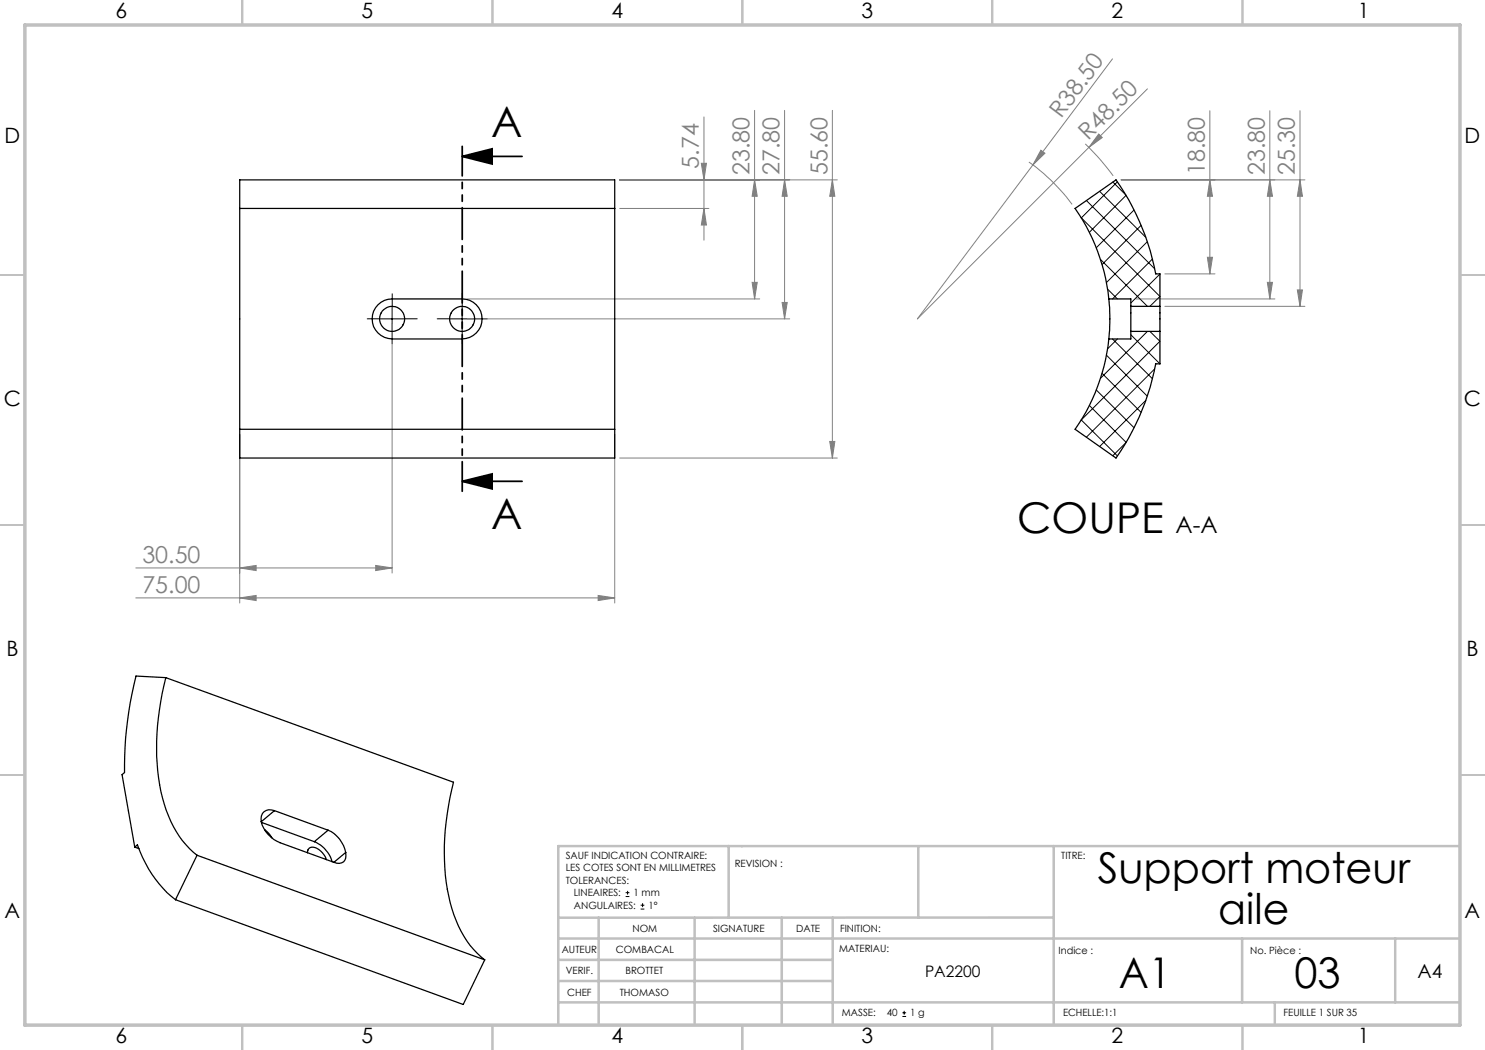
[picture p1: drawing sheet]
<svg xmlns="http://www.w3.org/2000/svg" width="297mm" height="210mm" viewBox="0 0 297 210" stroke-linecap="round" stroke-linejoin="round" font-family="sans-serif">
<g fill="none" stroke="#000" stroke-width=".2">
<path d="M75.9 63.8h5M78.4 61.3v5M89.9 63.8h5M92.4 61.3v5M125.1 179.3h.8M125.1 178.5h.8M125.5 178.2v.7M128.1 181.8h.8M128.1 181h.8M128.5 180.6v.8M180.5 203.3h.7M180.5 202.6h.7"/>
<path d="M180.8 202.2v.7"/>
</g>
<path d="M92.4 31.3l6-1.5v3zM92.4 31.3h12M92.4 96.3l6-1.5v3zM92.4 96.3h12" fill="none" stroke="#000" stroke-width=".35"/>
<g fill="none" stroke="#808080" stroke-width=".2">
<path d="M222.5 11.8l-15.9 21.2M229.5 17.8l-46 46 23.1-30.8M123.9 36h43.6M140.3 32.7h1l-.5 3.3zM140.8 23.4v24.6M150.9 22.1v37.7M150.9 36l.5 3.3h-1zM156.9 22.1v41.7M156.9 36l.5 3.3h-1zM166.5 22.1v69.5M166.5 36l.5 3.3h-1.1zM205.8 32.4a37.3 37.3 0 0 1 8.6 8.5"/>
<path d="M208.2 30l.8 .6-2.4 2.4zM217.1 28.8a48 48 0 0 1 5.5 6.4M219.7 26.8l.8 .7-2.7 2zM224.2 36h36.8M242 36l.5 3.3h-1zM242 22.1v32.7M254 22.1v37.7M254 36l.5 3.3h-1zM260 36l.5 3.3h-1zM260 22.1v39.2M93.4 59.8h58.5M123.9 41.7h17.9"/>
<path d="M140.8 41.7l.5 3.3h-1zM150.4 56.5h1l-.5 3.3zM227.2 59.8h27.8M233 54.8h10M241.5 51.5h1l-.5 3.3zM253.5 56.5h1l-.5 3.3zM259.5 58h1l-.5 3.3zM78.4 64.8v49.8M93.4 63.8h64.5M156.4 60.5h1l-.5 3.3zM233 61.3h28M47.9 86.8v33.8"/>
<path d="M122.9 86.8v33.8M123.9 91.6h43.6M165.9 88.3h1.1l-.5 3.3zM27.2 113.6h51.2M27.2 119.6h95.7M47.9 113.6l3.3-.5v1zM47.9 119.6l3.3-.5v1zM75.1 113.1l3.3 .5-3.3 .5zM119.6 119.1l3.3 .5-3.3 .5z"/>
</g>
<path d="M75.9 63.8h-2.5M78.4 61.3v-2.5M78.4 66.3v2.5M80.9 63.8h2.5M89.9 63.8h-2.5M92.4 61.3v-2.5M92.4 66.3v2.5M94.9 63.8h2.5" fill="none" stroke="#000" stroke-width=".2" stroke-dasharray="30.5 1.3 1.3 1.3"/>
<path d="M92.4 29.3v69" fill="none" stroke="#000" stroke-width=".35" stroke-dasharray="6.3 1.3 1.3 1.3 1.3 1.3" stroke-dashoffset=".4"/>
<path d="M148.4 169.2v.3" fill="none" stroke="#c0c0c0" stroke-width=".2"/>
<g fill="none" stroke="#c0c0c0" stroke-width=".35">
<path d="M48.5 0v5M98.5 0v5M148.5 0v5M198.5 0v5M248.5 0v5M0 55h5M292 55h5.1M0 105h5M292 105h5.1M0 155h5M292 155h5.1M48.5 205v5.1"/>
<path d="M98.5 205v5.1M148.4 205v5.1M148.5 205v5.1M198.5 205v5.1M248.5 205v5.1"/>
</g>
<g fill="none" stroke="#c0c0c0" stroke-width=".5">
<path d="M145.7 169.2v14.3M183.7 169.2v14.3M210.7 169.2v35.5M291.9 169.2h-180.2v35.5M111.9 196.2h54.6M111.9 192h54.6M111.9 187.7h180M119.7 183.5v21.2M138.9 183.5v21.2M156.4 183.5v21.2M166.5 183.5v21.2M210.7 183.5h-98.8"/>
<path d="M248.4 187.7v12.8M279 187.7v12.8M111.9 200.5h180M255 200.5v4.2"/>
</g>
<path d="M5 5h287v200h-287z" fill="none" stroke="#c0c0c0" stroke-width=".7"/>
<path d="M92.4 31.3l6-1.5v3zM92.4 96.3l6-1.5v3z" fill="#000"/>
<g fill="#808080">
<path d="M219.7 26.8l.8 .7-2.7 2z"/>
<path d="M208.2 30l.8 .6-2.4 2.4z"/>
<path d="M47.9 113.6l3.3-.5v1zM75.1 113.1l3.3 .5-3.3 .5zM47.9 119.6l3.3-.5v1zM119.6 119.1l3.3 .5-3.3 .5z"/>
<path d="M254 36l.5 3.3h-1zM253.5 56.5h1l-.5 3.3z"/>
<path d="M140.3 32.7h1l-.5 3.3zM140.8 41.7l.5 3.3h-1zM150.9 36l.5 3.3h-1zM150.4 56.5h1l-.5 3.3zM156.9 36l.5 3.3h-1zM156.4 60.5h1l-.5 3.3zM166.5 36l.5 3.3h-1.1zM165.9 88.3h1.1l-.5 3.3zM242 36l.5 3.3h-1zM241.5 51.5h1l-.5 3.3zM260 36l.5 3.3h-1zM259.5 58h1l-.5 3.3z"/>
</g>
<g fill="none" stroke="#000" stroke-width=".25">
<path d="M47.9 41.7v44.2M47.9 41.7h75M47.9 41.7v-5.7h75v5.7M122.9 41.7v44.2M221.8 59.8a38.6 38.6 0 0 0-6.8-18.1l8.2-5.7a48.5 48.5 0 0 1 7.9 18.8h.9v6.5M221.8 59.8a38 38 0 0 1 0 8M221.8 59.8h4.4v1.5M75.6 61a3.8 3.8 0 0 1 2.8-1.2h14a4 4 0 0 1 4 4 4 4 0 0 1-4 4h-14a4 4 0 0 1-3.7-2.5 4 4 0 0 1 .9-4.3zM226.2 61.3v5M226.2 66.3v1.5h-4.4M226.2 61.3h5.8M226.2 66.3h5.8"/>
<path d="M232 66.3v6.5h-.9a49.4 49.4 0 0 1-7.9 18.8l-8.2-5.7a38.6 38.6 0 0 0 6.8-18.1M232 61.3v5M47.9 85.9h75M47.9 85.9v5.7h75v-5.7M33.2 135.5l-6-.3a75.6 75.6 0 0 0-2.3 19.3l-.5 .4 2.6 14.5M33.2 135.5a48.5 48.5 0 0 0-.4 25.3 20.1 20.1 0 0 0 6.6 10.3M33.2 135.5l57.5 20.9a48.6 48.6 0 0 0-.3 25.3 19.9 19.9 0 0 0 6.5 10.3M27 169.4l.5-.4a23.6 23.6 0 0 0 7.6 10.9M27 169.4l.8 .3M35.1 179.9l57.5 21 4.3-8.9M39.4 171.1l-4.3 8.8M39.4 171.1l57.5 20.9"/>
<path d="M52.2 164.4a6.2 6.2 0 0 0 3.8 4.1l10.8 4M52.3 164.5l10.6 3.8M53 165.9l.7 .7 .7 1M54.9 162.1a1.86 1.86 0 0 0-2.1 .2 1.86 1.86 0 0 0-.6 2.1M54.9 162.1l10.7 3.9M54.9 162.1l-2.7 2.3M61.5 170.6a1.08 1.08 0 0 1 .6-1.1 1.08 1.08 0 0 1 1.2 .1 3.9 3.9 0 0 1 2 2.3M62.9 168.3a6.3 6.3 0 0 1 3.5 4.1M65.6 166a6.1 6.1 0 0 1 3.5 4.5M65.6 166l-2.7 2.3M69.1 170.5a1.57 1.57 0 0 1-.2 1.6 1.57 1.57 0 0 1-1.6 .5l-.5-.1M69.1 170.5l-2.3 2"/>
<circle cx="78.4" cy="63.8" r="2.5"/>
<circle cx="92.4" cy="63.8" r="2.5"/>
</g>
<g fill="none" stroke="#000" stroke-width=".2">
<path d="M219.9 38.3l9.3 9.2M222.6 36.4l2.6 2.6M223.5 36.4l-7.2 7.2M225.2 39.1l-7.3 7.4M216.2 43.5l15.8 15.8-2 2M217.3 40.1l13.6 13.7M220.1 51.9l9.4 9.4M221.5 57.8l2 2M226.8 42l-7.5 7.6M228.2 45.1l-7.8 7.8M229.4 48.4l-8.1 8.1M230.5 51.8l-8 8"/>
<path d="M232 54.8l-5.8 5.8M219.3 78l7.5 7.5M220.4 74.7l7.8 7.8M221.3 71l8.1 8.2M222.5 67.8l8 7.9M223.5 67.8l-2 2M226.2 66.9l5.8 5.9M229.5 66.3l-9.4 9.4M230 66.3l2 2-15.8 15.7M230.9 73.8l-13.6 13.6M216.3 84l7.2 7.2M217.9 81.1l7.3 7.4"/>
<path d="M225.2 88.5l-2.6 2.6M229.2 80.1l-9.3 9.2"/>
</g>
<g font-size="8.5">
<text x="98.3" y="27.5">A</text>
<text x="98.3" y="105.9">A</text>
<text x="203.4" y="106.7">COUPE</text>
<text x="219.5" y="176.7">Support moteur</text>
<text x="243.7" y="184.8">aile</text>
<text x="223.8" y="197.6">A1</text>
<text x="258.9" y="197.6">03</text>
</g>
<g font-size="4.7" fill="#808080">
<text x="212.3" y="23.8" transform="rotate(-53 212.3 23.8)">R38.50</text>
<text x="217.6" y="28.2" transform="rotate(-45 217.6 28.2)">R48.50</text>
<text x="139.8" y="33.7" transform="rotate(-90 139.8 33.7)">5.74</text>
<text x="149.9" y="35" transform="rotate(-90 149.9 35)">23.80</text>
<text x="155.9" y="35" transform="rotate(-90 155.9 35)">27.80</text>
<text x="165.5" y="35" transform="rotate(-90 165.5 35)">55.60</text>
<text x="241" y="35.1" transform="rotate(-90 241 35.1)">18.80</text>
<text x="253" y="35.1" transform="rotate(-90 253 35.1)">23.80</text>
<text x="259" y="35.1" transform="rotate(-90 259 35.1)">25.30</text>
<text x="28.5" y="112.6">30.50</text>
<text x="28.5" y="118.6">75.00</text>
</g>
<text font-size="4.7" x="235.1" y="106.7">A-A</text>
<g font-size="4.2">
<text x="23.1" y="3.6">6</text>
<text x="72.3" y="3.6">5</text>
<text x="122.3" y="3.6">4</text>
<text x="172.3" y="3.6">3</text>
<text x="222.3" y="3.6">2</text>
<text x="271.6" y="3.6">1</text>
<text x=".9" y="28.6">D</text>
<text x="292.9" y="28.6">D</text>
<text x=".8" y="81.1">C</text>
<text x="292.8" y="81.1">C</text>
<text x="1.3" y="131.1">B</text>
<text x="293.3" y="131.1">B</text>
<text x=".9" y="183.6">A</text>
<text x="292.9" y="183.6">A</text>
<text x="23.1" y="208.6">6</text>
<text x="72.3" y="208.6">5</text>
<text x="122.3" y="208.6">4</text>
<text x="172.3" y="208.6">3</text>
<text x="222.3" y="208.6">2</text>
<text x="271.6" y="208.6">1</text>
</g>
<text font-size="3.9" x="283.5" y="195.6">A4</text>
<text font-size="3.2" x="185" y="195.5">PA2200</text>
<g font-size="2">
<text x="113.1" y="171.8">SAUF INDICATION CONTRAIRE:</text>
<text x="146.9" y="173.3">REVISION :</text>
<text x="212.3" y="171.8">TITRE:</text>
<text x="113.1" y="174.3">LES COTES SONT EN MILLIMETRES</text>
<text x="113.1" y="176.8">TOLERANCES:</text>
<text x="114.8" y="179.3">LINEAIRES:</text>
<text x="126.7" y="179.3">1 mm</text>
<text x="114.8" y="181.8">ANGULAIRES:</text>
<text x="129.7" y="181.8">1°</text>
<text x="112.4" y="190.5">AUTEUR</text>
<text x="123.2" y="190.5">COMBACAL</text>
<text x="126.5" y="186.4">NOM</text>
<text x="142.6" y="186.4">SIGNATURE</text>
<text x="159.2" y="186.4">DATE</text>
<text x="167.8" y="190.3">MATERIAU:</text>
<text x="168" y="186.4">FINITION:</text>
<text x="211.7" y="190.9">Indice :</text>
<text x="250" y="190.9">No. Pièce :</text>
<text x="113.1" y="194.9">VERIF.</text>
<text x="125.1" y="194.9">BROTTET</text>
<text x="113.4" y="199.2">CHEF</text>
<text x="123.9" y="199.2">THOMASO</text>
<text x="168.4" y="203.3">MASSE:</text>
<text x="177.3" y="203.3">40</text>
<text x="182" y="203.3">1 g</text>
<text x="212.6" y="203.3">ECHELLE:1:1</text>
<text x="256.7" y="203.3">FEUILLE 1 SUR 35</text>
</g>
</svg>
